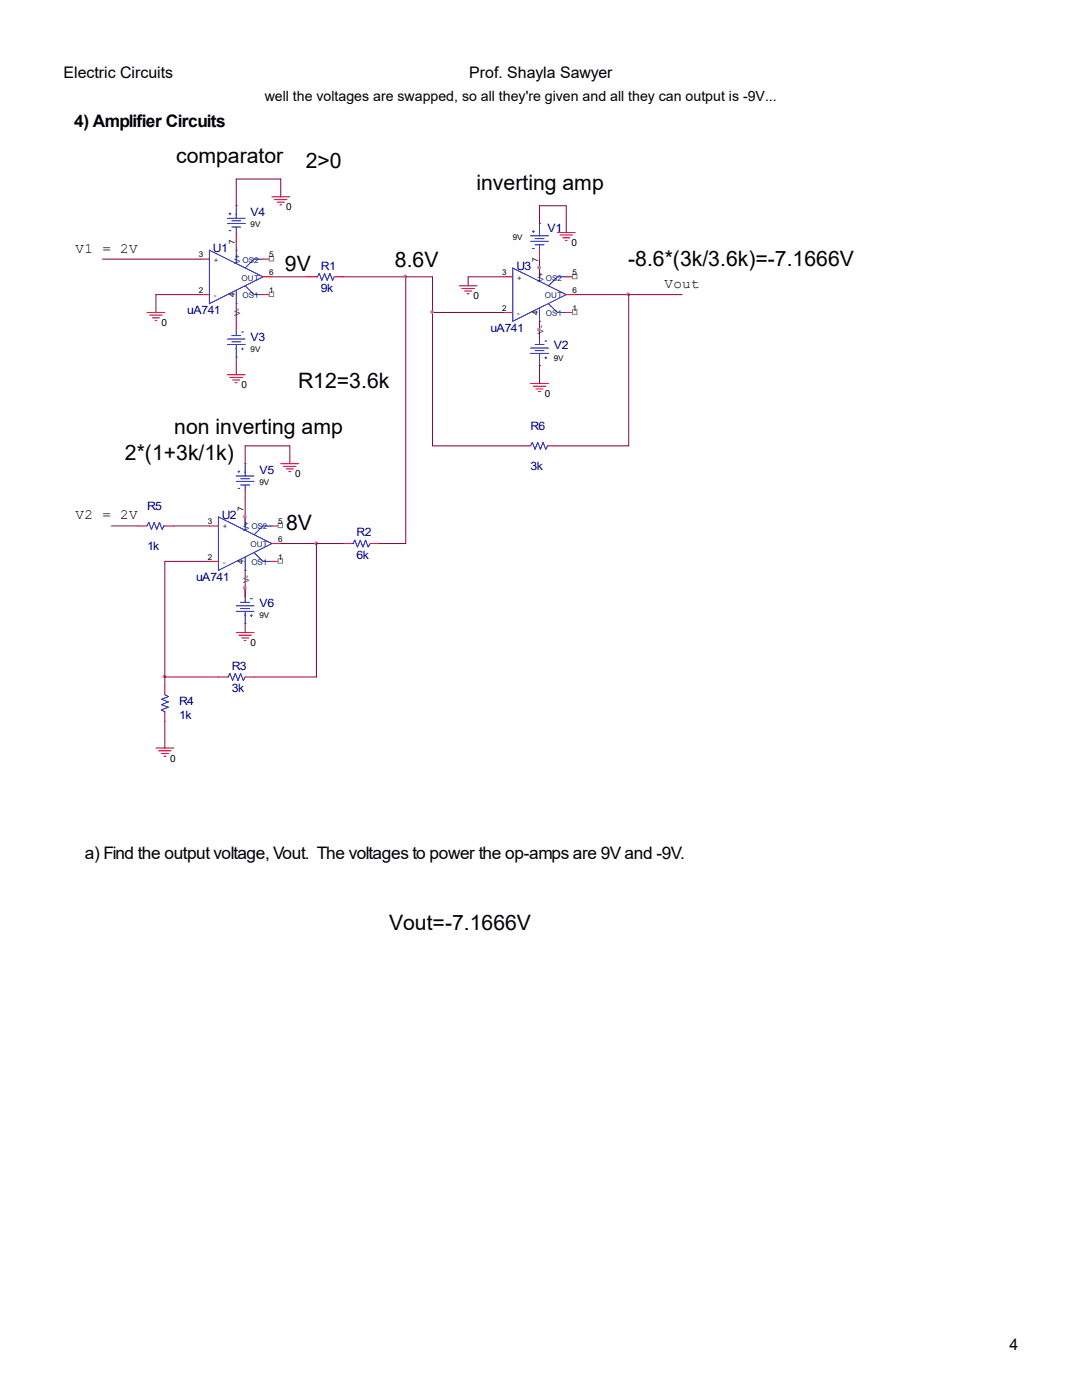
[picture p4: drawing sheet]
<svg xmlns="http://www.w3.org/2000/svg" width="216mm" height="279mm" viewBox="0 0 216 279" stroke-linecap="round" stroke-linejoin="round" font-family="sans-serif">
<path d="M15.1 33.9v119.8h125.4v-119.6h-125.7" fill="none" stroke="#fff" stroke-width=".79"/>
<path d="M41.8 49.9l10.7 5.3-10.7 5.4zM47.1 57.9v2.7M47.1 49.9v2.7M48.9 57l1.8 1.8h1.8M52.5 51.7h-1.8l-1.8 1.8" fill="none" stroke="#00f" stroke-width=".2"/>
<path d="M40 51.7h1.8M40 58.8h1.8M47.1 49.9h.1M52.5 58.8h1.8M52.5 55.2h1.8M47.1 60.6h.1" fill="none" stroke="#f00" stroke-width=".2"/>
<path d="M53.7 58.3h.9v.9h-.9z" fill-rule="evenodd" fill="#fff" stroke="#808080" stroke-width=".2"/>
<path d="M52.5 51.7h1.8" fill="none" stroke="#f00" stroke-width=".2"/>
<path d="M53.7 51.2h.9v.9h-.9z" fill-rule="evenodd" fill="#fff" stroke="#808080" stroke-width=".2"/>
<path d="M43.6 103.2l10.7 5.3-10.7 5.3zM48.9 111.2v2.6M48.9 103.2v2.6M50.7 110.3l1.8 1.7h1.8M54.3 105h-1.8l-1.8 1.7" fill="none" stroke="#00f" stroke-width=".2"/>
<path d="M41.8 105h1.8M41.8 112h1.8M48.9 103.2h.1M48.9 113.8h.1M54.3 112h1.7M54.3 108.5h1.7" fill="none" stroke="#f00" stroke-width=".2"/>
<path d="M55.5 111.5h.9v.9h-.9z" fill-rule="evenodd" fill="#fff" stroke="#808080" stroke-width=".2"/>
<path d="M54.3 105h1.7" fill="none" stroke="#f00" stroke-width=".2"/>
<path d="M55.5 104.4h.9v.9h-.9z" fill-rule="evenodd" fill="#fff" stroke="#808080" stroke-width=".2"/>
<path d="M102.3 53.5l10.7 5.3-10.7 5.3zM107.7 53.5v2.7M113 55.2h-1.8l-1.8 1.8M107.7 61.5v2.6M109.4 60.6l1.8 1.8h1.8" fill="none" stroke="#00f" stroke-width=".2"/>
<path d="M100.5 55.2h1.8M107.7 53.5h.1M113 58.8h1.8M100.5 62.4h1.8M107.7 64.1h.1M113 62.4h1.8" fill="none" stroke="#f00" stroke-width=".2"/>
<path d="M114.2 61.8h.9v.9h-.9z" fill-rule="evenodd" fill="#fff" stroke="#808080" stroke-width=".2"/>
<path d="M113 55.2h1.8" fill="none" stroke="#f00" stroke-width=".2"/>
<path d="M114.2 54.7h.9v.9h-.9z" fill-rule="evenodd" fill="#fff" stroke="#808080" stroke-width=".2"/>
<g fill="none" stroke="#00f" stroke-width=".2">
<path d="M45.4 43.6h3.5M45.4 44.6h3.5M45.7 42.7h.4M45.7 46h.4M45.9 42.5v.3M46.2 44.1h1.8M46.2 45.3h1.8M47.1 42.7v.9M47.1 45.3v1.1M47.1 41.1v1.7M63.1 55.2h.2l.4-.6 .5 1.4 .6-1.4 .5 1.4 .5-1.4 .6 1.4 .3-.8M105.9 47.1h3.5"/>
<path d="M105.9 48.2h3.5M106.2 46.2h.4M106.2 49.6h.4M106.4 46v.4M106.8 47.6h1.8M106.8 48.9h1.8M107.7 46.2v.9M107.7 48.9v1M107.7 44.6v1.8M45.4 67.7h3.5M45.4 68.7h3.5M46.2 68.2h1.8"/>
<path d="M46.2 67h1.8M47.1 68.7v.9M47.1 65.9v1.1M47.1 69.5v1.7M48.2 69.6h.4M48.2 66.3h.4M48.4 69.5v.3M105.9 69.5h3.5M105.9 70.5h3.5M106.8 70h1.8M106.8 68.7h1.8M107.7 70.5v.9"/>
<path d="M107.7 67.7v1M107.7 71.2v1.8M108.7 71.4h.4M108.7 68.1h.4M108.9 71.2v.4M47.1 95h3.6M47.1 96.1h3.6M47.5 94.1h.3M47.5 97.5h.3M47.7 94v.3M48 95.5h1.8M48 96.8h1.8"/>
<path d="M48.9 94.1v.9M48.9 96.8v1.1M48.9 92.5v1.8M105.9 89l.3-.7 .6 1.4 .5-1.4 .5 1.4 .6-1.4 .5 1.4 .4-.7h.1M29.3 105l.4-.8 .5 1.5 .6-1.5 .5 1.5 .5-1.5 .6 1.5 .3-.7h.2M48.9 119.1v1.1M50 119.5h.3M70.3 108.5h.2l.3-.7 .5 1.4 .6-1.4 .5 1.4 .5-1.4 .6 1.4 .4-.7M32.9 138.7l.7 .3-1.4 .6 1.4 .5-1.4 .5 1.4 .5-1.4 .6 .7 .3v.2M45.4 135.1h.1l.4-.7 .5 1.4 .5-1.4 .6 1.4 .5-1.4 .6 1.4 .3-.7M47.1 120.9h3.6M47.1 122h3.6"/>
<path d="M48 121.5h1.8M48 120.2h1.8M48.9 122v.9M48.9 122.7v1.8M50 122.9h.3M50.2 122.7v.3"/>
</g>
<g fill="none" stroke="#f00" stroke-width=".2">
<path d="M54.3 39.3h3.5M54.8 39.8h2.5M47.1 41.1h.1M47.1 46.4v1.8M55.3 40.3h1.4M55.9 40.9h.3M61.4 55.2h1.7M66.7 55.2h1.8M91.6 57h3.6M92.2 57.6h2.5M92.7 58.1h1.4M93.2 58.6h.4"/>
<path d="M107.7 44.6h.1M107.7 49.9v1.8M111.2 46.4h3.6M111.7 46.9h2.5M112.3 47.5h1.4M112.8 48h.4M29.3 62.4h3.6M29.9 62.9h2.5M30.4 63.4h1.4M30.9 63.9h.4M45.4 74.8h3.5M45.9 75.3h2.5"/>
<path d="M46.4 75.8h1.4M46.9 76.4h.4M47.1 71.2h.1M47.1 64.1v1.8M105.9 76.5h3.5M106.4 77.1h2.5M106.9 77.6h1.5M107.5 78.1h.3M107.7 73h.1M107.7 65.9v1.8M48.9 92.5h.1M48.9 97.9v1.7"/>
<path d="M56 92.5h3.6M56.6 93.1h2.5M57.1 93.6h1.4M57.6 94.1h.4M104.1 89h1.8M109.4 89h1.8M27.6 105h1.7M32.9 105h1.8M48.9 117.4v1.7M68.5 108.5h1.8M73.9 108.5h1.7M32.9 136.9v1.8"/>
<path d="M43.6 135.1h1.8M47.1 126.2h3.6M47.7 126.8h2.5M48.2 127.3h1.4M48.7 127.8h.4M48.9 124.5h.1M48.9 135.1h1.8M31.1 149.3h3.6M31.6 149.8h2.5M32.2 150.4h1.4M32.7 150.9h.4M32.9 142.2v1.8"/>
</g>
<g fill="none" stroke="#800040" stroke-width=".2">
<path d="M56 39.3v-3.6h-8.9v5.4M20.4 51.7h19.6M40 58.8h-8.9v3.6M47.1 48.2v1.7M54.3 55.2h7.1M68.5 55.2h12.5M81 55.2h5.3v7.2M81 55.2v53.3h-5.4M100.5 55.2h-7.1v1.8M107.7 44.6v-3.5h5.3v5.3M107.7 51.7v3.5M114.8 58.8h10.7"/>
<path d="M136.1 58.8h-10.6v30.2h-14.3M47.1 60.6v3.5M47.1 71.2v3.6M86.3 62.4v26.6h17.8M86.3 62.4h14.2M107.7 64.1v3.6M107.7 73v3.5M48.9 99.6v5.4M57.8 92.5v-3.5h-8.9v3.5M22.2 105h5.4M34.7 105h7.1M41.8 112h-8.9v23.1"/>
<path d="M48.9 113.8v5.3M56 108.5h7.1M63.1 108.5v26.6h-12.4M63.1 108.5h5.4M32.9 135.1v1.8M32.9 135.1h10.7M48.9 124.5v1.7M32.9 144v5.3"/>
</g>
<g fill="#f0f" stroke="#f0f" stroke-width=".2">
<circle cx="125.4" cy="58.7" r=".27"/>
<circle cx="32.8" cy="135" r=".28"/>
<circle cx="63.1" cy="108.4" r=".27"/>
<circle cx="80.9" cy="55.2" r=".28"/>
<circle cx="86.2" cy="62.3" r=".27"/>
<circle cx="48.8" cy="103.1" r=".27"/>
<circle cx="48.8" cy="117.3" r=".28"/>
<circle cx="107.6" cy="53.4" r=".27"/>
<circle cx="107.6" cy="65.8" r=".28"/>
</g>
<g font-size="4.2">
<text x="35.1" y="32.5">comparator</text>
<text x="61" y="33.5">2&gt;0</text>
<text x="95.1" y="37.9">inverting amp</text>
<text x="78.8" y="53.3">8.6V</text>
<text x="125.3" y="53.2">-8.6*(3k/3.6k)=-7.1666V</text>
<text x="56.9" y="54.1">9V</text>
<text x="59.5" y="77.5">R12=3.6k</text>
<text x="34.8" y="86.7">non inverting amp</text>
<text x="24.9" y="91.8">2*(1+3k/1k)</text>
<text x="57.1" y="105.8">8V</text>
<text x="77.6" y="185.6">Vout=-7.1666V</text>
</g>
<g font-size="3.4">
<text x="14.8" y="25.4">4) Amplifier Circuits</text>
<text x="16.9" y="171.4">a) Find the output voltage, Vout. The voltages to power the op-amps are 9V and -9V.</text>
</g>
<g font-size="3.2">
<text x="12.7" y="15.6">Electric Circuits</text>
<text x="93.6" y="15.6">Prof. Shayla Sawyer</text>
<text x="201.4" y="269.5">4</text>
</g>
<g font-size="2.8">
<text x="52.8" y="20.1">well the voltages are swapped, so all they're given and all they can output is -9V...</text>
<text x="15.1" y="50.4">V1 = 2V</text>
<text x="132.6" y="57.5">Vout</text>
<text x="15.1" y="103.7">V2 = 2V</text>
</g>
<g font-size="2.3" fill="#000080">
<text x="50" y="43.1">V4</text>
<text x="109.3" y="46.3">V1</text>
<text x="42.5" y="50.2">U1</text>
<text x="64.1" y="53.8">R1</text>
<text x="103" y="53.8">U3</text>
<text x="64.1" y="58.2">9k</text>
<text x="37.3" y="62.7">uA741</text>
<text x="50" y="68">V3</text>
<text x="97.9" y="66.2">uA741</text>
<text x="110.5" y="69.7">V2</text>
<text x="105.9" y="85.9">R6</text>
<text x="51.8" y="94.6">V5</text>
<text x="105.9" y="93.9">3k</text>
<text x="29.3" y="101.9">R5</text>
<text x="44.3" y="103.5">U2</text>
<text x="71.2" y="107">R2</text>
<text x="29.3" y="109.9">1k</text>
<text x="71.2" y="111.5">6k</text>
<text x="39.1" y="115.9">uA741</text>
<text x="51.8" y="121.2">V6</text>
<text x="46.2" y="133.6">R3</text>
<text x="35.8" y="140.7">R4</text>
<text x="35.8" y="143.6">1k</text>
<text x="46.2" y="138.1">3k</text>
</g>
<g font-size="2">
<text x="57.1" y="42">0</text>
<text x="114.1" y="49.1">0</text>
<text x="94.5" y="59.7">0</text>
<text x="32.2" y="65">0</text>
<text x="48.2" y="77.4">0</text>
<text x="108.7" y="79.2">0</text>
<text x="58.9" y="95.2">0</text>
<text x="50" y="128.9">0</text>
<text x="34" y="152">0</text>
</g>
<g font-size="1.6">
<text x="50" y="45.3">9V</text>
<text x="102.3" y="47.8">9V</text>
<text x="39.6" y="51.4">3</text>
<text x="46.8" y="48.7" transform="rotate(-90 46.8 48.7)">7</text>
<text x="53.7" y="51.4">5</text>
<text x="107.4" y="52.2" transform="rotate(-90 107.4 52.2)">7</text>
<text x="39.6" y="58.5">2</text>
<text x="46.8" y="59.3" transform="rotate(-90 46.8 59.3)">4</text>
<text x="53.7" y="54.9">6</text>
<text x="53.7" y="58.5">1</text>
<text x="100.2" y="54.9">3</text>
<text x="114.2" y="58.5">6</text>
<text x="114.2" y="54.9">5</text>
<text x="100.2" y="62">2</text>
<text x="107.4" y="62.9" transform="rotate(-90 107.4 62.9)">4</text>
<text x="114.2" y="62">1</text>
<text x="50" y="70.2">9V</text>
<text x="110.5" y="71.9">9V</text>
<text x="48.6" y="101.9" transform="rotate(-90 48.6 101.9)">7</text>
<text x="51.8" y="96.8">9V</text>
<text x="41.4" y="104.6">3</text>
<text x="55.5" y="104.6">5</text>
<text x="41.4" y="111.7">2</text>
<text x="48.6" y="112.6" transform="rotate(-90 48.6 112.6)">4</text>
<text x="55.5" y="111.7">1</text>
<text x="55.5" y="108.1">6</text>
<text x="51.8" y="123.4">9V</text>
</g>
<g font-size="1.6" fill="#004080">
<text x="42.7" y="52.4">+</text>
<text x="47.9" y="52.8" transform="rotate(-90 47.9 52.8)">V+</text>
<text x="48.4" y="52.4">OS2</text>
<text x="42.7" y="59.5">-</text>
<text x="48.2" y="56">OUT</text>
<text x="48.4" y="59.5">OS1</text>
<text x="103.2" y="56">+</text>
<text x="108.4" y="56.3" transform="rotate(-90 108.4 56.3)">V+</text>
<text x="108.7" y="59.5">OUT</text>
<text x="108.9" y="56">OS2</text>
<text x="47.9" y="63.1" transform="rotate(-90 47.9 63.1)">V-</text>
<text x="103.2" y="63.1">-</text>
<text x="108.9" y="63.1">OS1</text>
<text x="108.4" y="66.6" transform="rotate(-90 108.4 66.6)">V-</text>
<text x="44.4" y="105.7">+</text>
<text x="49.7" y="106" transform="rotate(-90 49.7 106)">V+</text>
<text x="50.2" y="105.7">OS2</text>
<text x="44.4" y="112.8">-</text>
<text x="50" y="109.2">OUT</text>
<text x="50.2" y="112.8">OS1</text>
<text x="49.7" y="116.3" transform="rotate(-90 49.7 116.3)">V-</text>
</g>
</svg>
